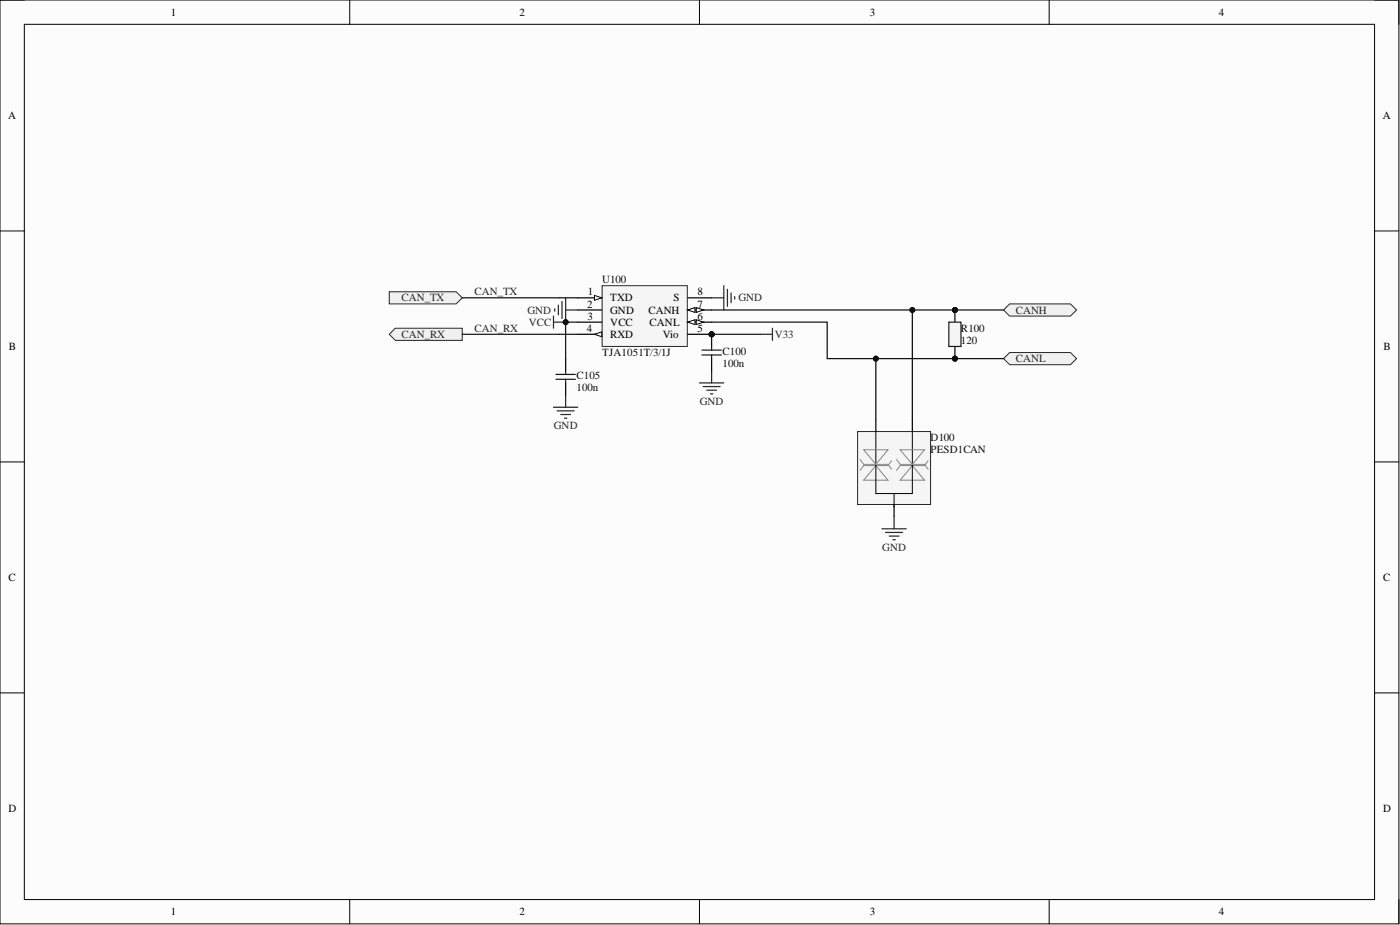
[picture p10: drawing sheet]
<svg xmlns="http://www.w3.org/2000/svg" width="292mm" height="193mm" viewBox="0 0 292 193" stroke-linecap="round" stroke-linejoin="round" font-family="sans-serif">
<path d="M0 0h291.9v192.7h-291.9z" fill-rule="evenodd" fill="#fcfcfc"/>
<path d="M0 0h291.9v192.7h-291.9z" fill="none" stroke="#000" stroke-width=".21"/>
<path d="M5.1 5.1h281.7v182.6h-281.7z" fill-rule="evenodd" fill="#fcfcfc"/>
<g fill="none" stroke="#000" stroke-width=".21">
<path d="M0 0h5.1M5.1 5.1h281.7v182.6h-281.7zM73 0v5.1M145.9 0v5.1M218.9 0v5.1M286.8 0h5.1v5.1M0 48.2h5.1M286.8 48.2h5.1M0 96.4h5.1M286.8 96.4h5.1M0 144.6h5.1M286.8 144.6h5.1"/>
<path d="M73 187.7v5M145.9 187.7v5M218.9 187.7v5M291.9 187.7v5"/>
</g>
<path d="M178.9 90h15.3v15.2h-15.3z" fill-rule="evenodd" fill="#f5f5f5"/>
<path d="M178.9 90h15.3v15.2h-15.3z" fill="none" stroke="#262626" stroke-width=".21"/>
<path d="M182.7 87.5v2.5M190.4 87.5v2.5M186.5 105.2v2.6" fill="none" stroke="#000" stroke-width=".25"/>
<path d="M179.4 95.9l.8 1h5.1l.7 1M180.2 93.8h5.1l-2.6 3.1zM182.7 97.1l2.6 3.1h-5.1zM186 96.1l-.7 1h-5.1l-.8 1M187.1 95.9l.7 1h5.1l.8 1M187.8 93.8h5.1l-2.5 3.1zM190.4 97.1l2.5 3.1h-5.1zM193.7 96.1l-.8 1h-5.1l-.7 1" fill="none" stroke="#858585" stroke-width=".21"/>
<path d="M182.7 90v13h7.7v-13M186.5 103v2.8" fill="none" stroke="#000" stroke-width=".21"/>
<path d="M184 110.3h5.1M184.8 111.1h3.5M185.5 111.8h2.1M186.3 112.6h.5M186.5 107.8v2.5" fill="none" stroke="#262626" stroke-width=".25"/>
<circle cx="148.5" cy="69.7" r=".51" fill="#0e0e0e"/>
<circle cx="148.5" cy="69.7" r=".51" fill="none" stroke="#0e0e0e" stroke-width=".21"/>
<path d="M125.6 59.6h17.8v12.7h-17.8z" fill-rule="evenodd" fill="#f5f5f5"/>
<path d="M125.6 59.6h17.8v12.7h-17.8z" fill="none" stroke="#262626" stroke-width=".21"/>
<path d="M120.6 62.1h5" fill="none" stroke="#000" stroke-width=".25"/>
<path d="M124 61.6l1.6 .5-1.6 .5z" fill="#fbfbfb"/>
<path d="M124 61.6l1.6 .5-1.6 .5z" fill="none" stroke="#000" stroke-width=".21"/>
<path d="M120.6 64.7h5M120.6 67.2h5M143.5 69.7h5" fill="none" stroke="#000" stroke-width=".25"/>
<circle cx="148.5" cy="69.7" r=".51" fill="#0e0e0e"/>
<circle cx="148.5" cy="69.7" r=".51" fill="none" stroke="#0e0e0e" stroke-width=".21"/>
<path d="M120.6 69.7h5" fill="none" stroke="#000" stroke-width=".25"/>
<path d="M124 69.7l1.6-.5v1z" fill="#fbfbfb"/>
<path d="M124 69.7l1.6-.5v1z" fill="none" stroke="#000" stroke-width=".21"/>
<path d="M143.5 67.2h5" fill="none" stroke="#000" stroke-width=".25"/>
<path d="M143.5 67.2l1.5-.5v1z" fill="#fbfbfb"/>
<path d="M143.5 67.2l1.5-.5v1z" fill="none" stroke="#000" stroke-width=".21"/>
<path d="M145.3 66.7l1.5 .5-1.5 .5z" fill="#fbfbfb"/>
<path d="M145.3 66.7l1.5 .5-1.5 .5z" fill="none" stroke="#000" stroke-width=".21"/>
<path d="M143.5 64.7h5" fill="none" stroke="#000" stroke-width=".25"/>
<path d="M143.5 64.7l1.5-.5v1z" fill="#fbfbfb"/>
<path d="M143.5 64.7l1.5-.5v1z" fill="none" stroke="#000" stroke-width=".21"/>
<path d="M145.3 64.2l1.5 .5-1.5 .5z" fill="#fbfbfb"/>
<path d="M145.3 64.2l1.5 .5-1.5 .5z" fill="none" stroke="#000" stroke-width=".21"/>
<path d="M143.5 62.1h5" fill="none" stroke="#000" stroke-width=".25"/>
<g fill="none" stroke="#262626" stroke-width=".25">
<path d="M115.5 65.9v2.6M115.7 64.4v.5M116.5 63.7v2M117.3 62.9v3.5M118 62.1v5.1h-2.5M118 64.7h2.6M145.9 79.9h5.1M148.5 77.3v2.6M115.5 85h5.1M116.2 85.7h3.6M117 86.5h2M117.8 87.2h.5"/>
<path d="M118 82.4v2.6M146.7 80.6h3.6M147.5 81.4h2M148.2 82.2h.5"/>
</g>
<circle cx="118" cy="67.2" r=".51" fill="#0e0e0e"/>
<circle cx="118" cy="67.2" r=".51" fill="none" stroke="#0e0e0e" stroke-width=".21"/>
<path d="M151 59.6v5.1M148.5 62.1h2.5M151.8 60.4v3.5M152.5 61.1v2M153.3 61.9v.5" fill="none" stroke="#262626" stroke-width=".25"/>
<circle cx="199.2" cy="74.8" r=".51" fill="#0e0e0e"/>
<circle cx="199.2" cy="74.8" r=".51" fill="none" stroke="#0e0e0e" stroke-width=".21"/>
<circle cx="199.2" cy="64.7" r=".51" fill="#0e0e0e"/>
<circle cx="199.2" cy="64.7" r=".51" fill="none" stroke="#0e0e0e" stroke-width=".21"/>
<path d="M199.2 72.3v2.5" fill="none" stroke="#000" stroke-width=".25"/>
<circle cx="199.2" cy="74.8" r=".51" fill="#0e0e0e"/>
<circle cx="199.2" cy="74.8" r=".51" fill="none" stroke="#0e0e0e" stroke-width=".21"/>
<path d="M199.2 64.7v2.5" fill="none" stroke="#000" stroke-width=".25"/>
<circle cx="199.2" cy="64.7" r=".51" fill="#0e0e0e"/>
<circle cx="199.2" cy="64.7" r=".51" fill="none" stroke="#0e0e0e" stroke-width=".21"/>
<path d="M198 67.2h2.5v5.1h-2.5z" fill-rule="evenodd" fill="#f5f5f5"/>
<path d="M198 67.2h2.5v5.1h-2.5z" fill="none" stroke="#1c1c1c" stroke-width=".25"/>
<path d="M158.6 69.7h2.6M161.2 68.5v2.5" fill="none" stroke="#262626" stroke-width=".25"/>
<path d="M81.2 60.9h14l1.2 1.2-1.2 1.3h-14z" fill-rule="evenodd" fill="#f0f0f0"/>
<path d="M81.2 60.9h14l1.2 1.2-1.2 1.3h-14z" fill="none" stroke="#262626" stroke-width=".21"/>
<path d="M81.2 69.7l1.3-1.2h13.9v2.5h-13.9z" fill-rule="evenodd" fill="#f0f0f0"/>
<path d="M81.2 69.7l1.3-1.2h13.9v2.5h-13.9z" fill="none" stroke="#262626" stroke-width=".21"/>
<path d="M209.4 64.7l1.3-1.3h12.6l1.3 1.3-1.3 1.2h-12.6z" fill-rule="evenodd" fill="#f0f0f0"/>
<path d="M209.4 64.7l1.3-1.3h12.6l1.3 1.3-1.3 1.2h-12.6z" fill="none" stroke="#262626" stroke-width=".21"/>
<path d="M209.4 74.8l1.3-1.3h12.6l1.3 1.3-1.3 1.3h-12.6z" fill-rule="evenodd" fill="#f0f0f0"/>
<path d="M209.4 74.8l1.3-1.3h12.6l1.3 1.3-1.3 1.3h-12.6z" fill="none" stroke="#262626" stroke-width=".21"/>
<circle cx="148.5" cy="69.7" r=".51" fill="#0e0e0e"/>
<circle cx="148.5" cy="69.7" r=".51" fill="none" stroke="#0e0e0e" stroke-width=".21"/>
<path d="M148.5 69.7v2.6" fill="none" stroke="#000" stroke-width=".25"/>
<circle cx="148.5" cy="69.7" r=".51" fill="#0e0e0e"/>
<circle cx="148.5" cy="69.7" r=".51" fill="none" stroke="#0e0e0e" stroke-width=".21"/>
<path d="M148.5 74.8v2.5" fill="none" stroke="#000" stroke-width=".25"/>
<path d="M146.4 74.1h4.1M146.4 73h4.1M148.5 72.3v.7M148.5 74.1v.7" fill="none" stroke="#1c1c1c" stroke-width=".25"/>
<path d="M96.4 69.7h20.3M96.4 62.1h20.3M120.6 67.2h-2.6v7.6" fill="none" stroke="#0e0e0e" stroke-width=".25"/>
<circle cx="118" cy="67.2" r=".51" fill="#0e0e0e"/>
<circle cx="118" cy="67.2" r=".51" fill="none" stroke="#0e0e0e" stroke-width=".21"/>
<path d="M148.5 69.7h10.1" fill="none" stroke="#0e0e0e" stroke-width=".25"/>
<circle cx="148.5" cy="69.7" r=".51" fill="#0e0e0e"/>
<circle cx="148.5" cy="69.7" r=".51" fill="none" stroke="#0e0e0e" stroke-width=".21"/>
<path d="M199.2 64.7h10.2" fill="none" stroke="#0e0e0e" stroke-width=".25"/>
<circle cx="199.2" cy="64.7" r=".51" fill="#0e0e0e"/>
<circle cx="199.2" cy="64.7" r=".51" fill="none" stroke="#0e0e0e" stroke-width=".21"/>
<path d="M190.4 64.7v22.8" fill="none" stroke="#0e0e0e" stroke-width=".25"/>
<circle cx="190.4" cy="64.7" r=".51" fill="#0e0e0e"/>
<circle cx="190.4" cy="64.7" r=".51" fill="none" stroke="#0e0e0e" stroke-width=".21"/>
<path d="M182.7 74.8v12.7" fill="none" stroke="#0e0e0e" stroke-width=".25"/>
<circle cx="182.7" cy="74.8" r=".51" fill="#0e0e0e"/>
<circle cx="182.7" cy="74.8" r=".51" fill="none" stroke="#0e0e0e" stroke-width=".21"/>
<path d="M118 74.8v2.5M118 79.9v2.5" fill="none" stroke="#000" stroke-width=".25"/>
<path d="M116 79.1h4M116 78.1h4M118 77.3v.8M118 79.1v.8" fill="none" stroke="#1c1c1c" stroke-width=".25"/>
<path d="M148.5 67.2h24.1v7.6h36.8" fill="none" stroke="#0e0e0e" stroke-width=".25"/>
<circle cx="182.7" cy="74.8" r=".51" fill="#0e0e0e"/>
<circle cx="182.7" cy="74.8" r=".51" fill="none" stroke="#0e0e0e" stroke-width=".21"/>
<circle cx="199.2" cy="74.8" r=".51" fill="#0e0e0e"/>
<circle cx="199.2" cy="74.8" r=".51" fill="none" stroke="#0e0e0e" stroke-width=".21"/>
<path d="M148.5 64.7h50.7" fill="none" stroke="#0e0e0e" stroke-width=".25"/>
<circle cx="190.4" cy="64.7" r=".51" fill="#0e0e0e"/>
<circle cx="190.4" cy="64.7" r=".51" fill="none" stroke="#0e0e0e" stroke-width=".21"/>
<circle cx="199.2" cy="64.7" r=".51" fill="#0e0e0e"/>
<circle cx="199.2" cy="64.7" r=".51" fill="none" stroke="#0e0e0e" stroke-width=".21"/>
<path d="M116.7 62.1h3.9M116.7 69.7h3.9" fill="none" stroke="#0e0e0e" stroke-width=".25"/>
<g font-size="2.3">
<text x="35.6" y="3.3">1</text>
<text x="108.4" y="3.3">2</text>
<text x="181.5" y="3.3">3</text>
<text x="254.3" y="3.3">4</text>
<text x="1.7" y="24.9">A</text>
<text x="288.5" y="24.9">A</text>
<text x="122.5" y="64.2">2</text>
<text x="122.7" y="61.6">1</text>
<text x="127.3" y="62.9">TXD</text>
<text x="127.3" y="65.4">GND</text>
<text x="135.3" y="65.4">CANH</text>
<text x="140.5" y="62.9">S</text>
<text x="145.5" y="64.2">7</text>
<text x="145.5" y="61.6">8</text>
<text x="122.4" y="69.2">4</text>
<text x="122.6" y="66.7">3</text>
<text x="127.3" y="68">VCC</text>
<text x="127.3" y="70.5">RXD</text>
<text x="135.5" y="68">CANL</text>
<text x="138.3" y="70.5">Vio</text>
<text x="145.5" y="69.2">5</text>
<text x="145.5" y="66.7">6</text>
<text x="1.9" y="73">B</text>
<text x="288.7" y="73">B</text>
<text x="1.8" y="121.2">C</text>
<text x="288.6" y="121.2">C</text>
<text x="1.8" y="169.4">D</text>
<text x="288.6" y="169.4">D</text>
<text x="35.6" y="191">1</text>
<text x="108.4" y="191">2</text>
<text x="181.5" y="191">3</text>
<text x="254.3" y="191">4</text>
</g>
<g font-size="2.3" fill="#0e0e0e">
<text x="125.6" y="59.1">U100</text>
<text x="200.5" y="69.2">R100</text>
<text x="200.5" y="71.8">120</text>
<text x="125.6" y="74.3">TJA1051T/3/1J</text>
<text x="150.8" y="74.1">C100</text>
<text x="150.8" y="76.6">100n</text>
<text x="120.3" y="79.1">C105</text>
<text x="120.3" y="81.7">100n</text>
<text x="194.2" y="92.1">D100</text>
<text x="194.2" y="94.6">PESD1CAN</text>
</g>
<g font-size="2.3" fill="#262626">
<text x="83.8" y="62.9">CAN_TX</text>
<text x="99" y="61.6">CAN_TX</text>
<text x="110.1" y="65.4">GND</text>
<text x="154.1" y="62.9">GND</text>
<text x="211.9" y="65.4">CANH</text>
<text x="83.8" y="70.5">CAN_RX</text>
<text x="99" y="69.2">CAN_RX</text>
<text x="110.3" y="68">VCC</text>
<text x="161.7" y="70.5">V33</text>
<text x="211.9" y="75.6">CANL</text>
<text x="115.6" y="89.5">GND</text>
<text x="146" y="84.4">GND</text>
<text x="184.1" y="114.9">GND</text>
</g>
</svg>
